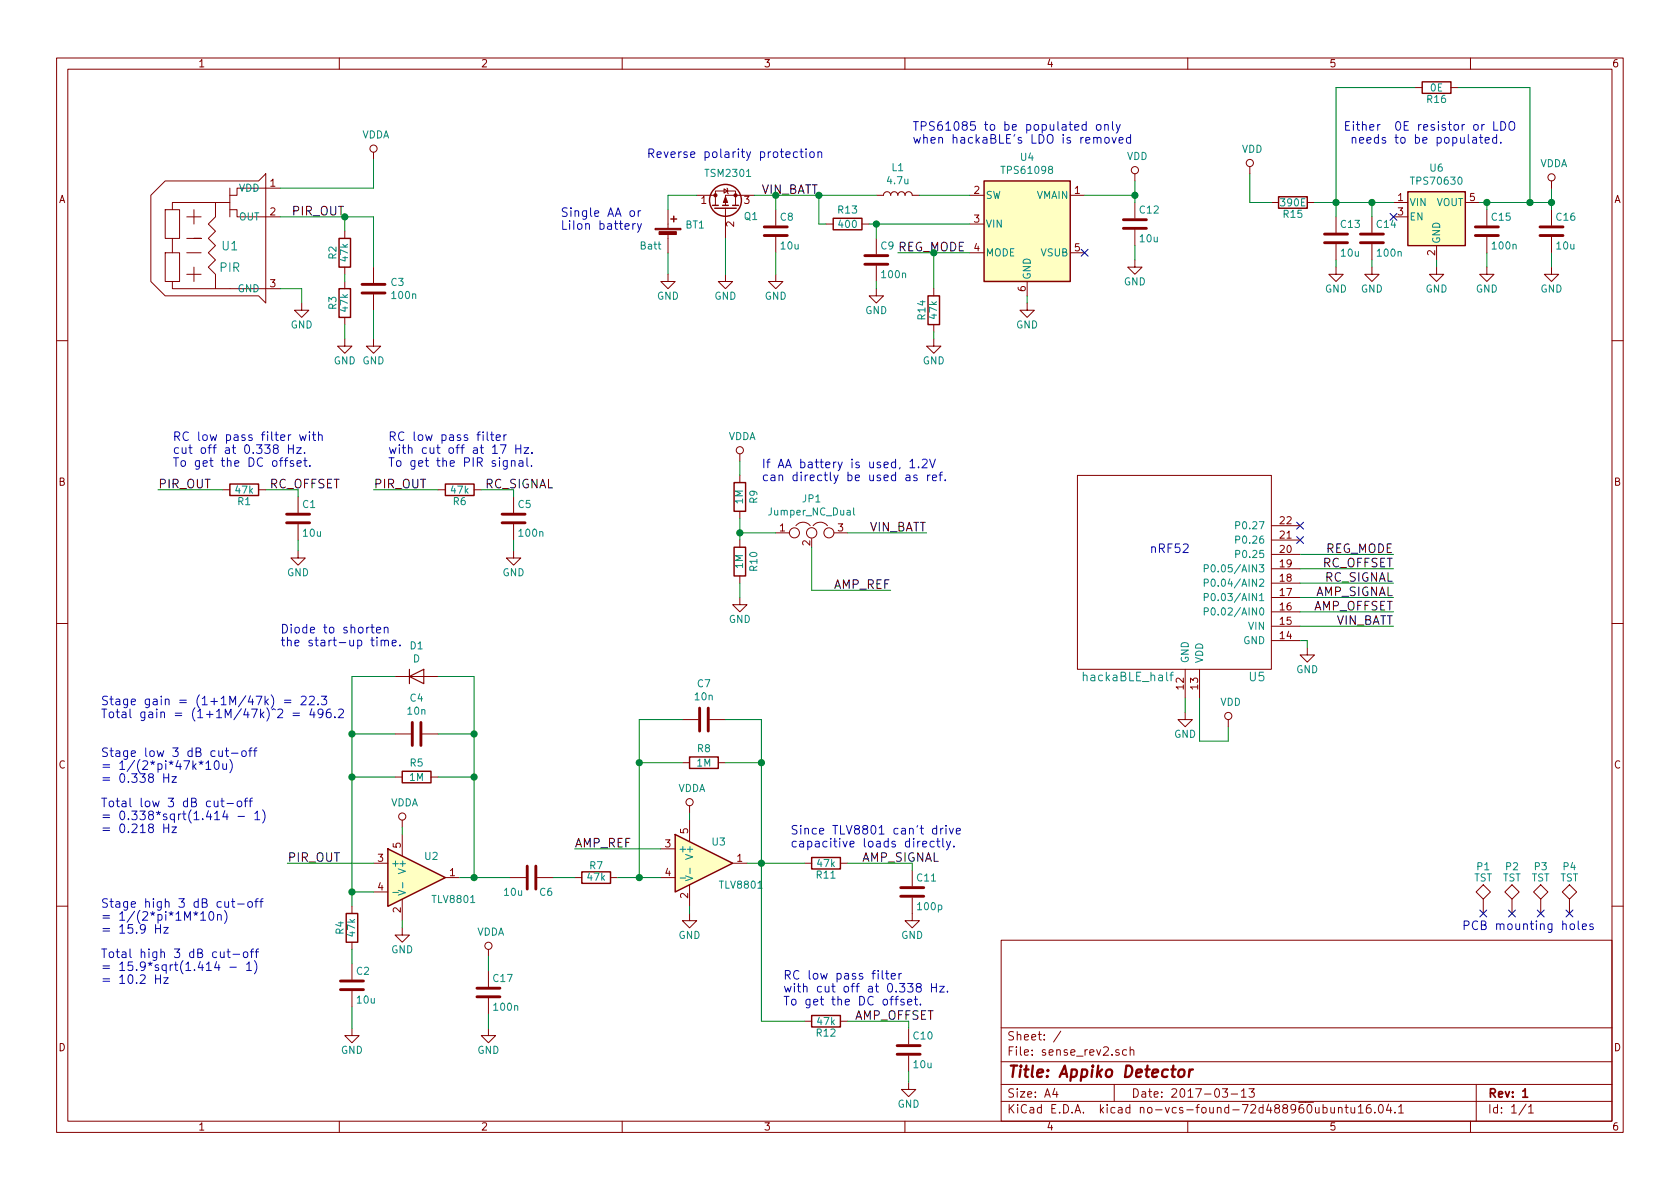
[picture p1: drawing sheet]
EESchema Schematic File Version 3
LIBS:power
LIBS:device
LIBS:linear
LIBS:regul
LIBS:adc-dac
LIBS:memory
LIBS:xilinx
LIBS:microcontrollers
LIBS:dsp
LIBS:microchip
LIBS:analog_switches
LIBS:motorola
LIBS:texas
LIBS:intel
LIBS:audio
LIBS:interface
LIBS:digital-audio
LIBS:philips
LIBS:cypress
LIBS:siliconi
LIBS:opto
LIBS:atmel
LIBS:contrib
LIBS:hackable
LIBS:pir_sensor
LIBS:tps61098
LIBS:sense_rev2-cache
EELAYER 26 0
EELAYER END
$Descr A4 11693 8268
encoding utf-8
Sheet 1 1
Title "Appiko Detector"
Date "2017-03-13"
Rev "1"
Comp ""
Comment1 ""
Comment2 ""
Comment3 ""
Comment4 ""
$EndDescr
$Comp
L GND #PWR010
U 1 1
P 4650 1900
F 0 "#PWR010" H 4650 1650 50  0001 C CNN
F 1 "GND" H 4650 1750 50  0000 C CNN
F 2 "" H 4650 1900 60  0000 C CNN
F 3 "" H 4650 1900 60  0000 C CNN
	1    4650 1900
	1    0    0    -1  
$EndComp
$Comp
L PIR U1
U 1 1
P 1500 1650
F 0 "U1" H 1600 1600 60  0000 C CNN
F 1 "PIR" H 1600 1450 60  0000 C CNN
F 2 "detect_trigger:PIR_TO5" H 1850 1650 60  0001 C CNN
F 3 "http://www.micropik.com/PDF/D203B-e.pdf http://www.perkinelmer.com/PDFs/Downloads/DTS_LHi968_PYD1398.pdf" H 1850 1650 60  0001 C CNN
F 4 "D203B LHi968" H 1500 1650 60  0001 C CNN "Part Number"
	1    1500 1650
	1    0    0    -1  
$EndComp
$Comp
L GND #PWR02
U 1 1
P 2100 2100
F 0 "#PWR02" H 2100 1850 50  0001 C CNN
F 1 "GND" H 2100 1950 50  0000 C CNN
F 2 "" H 2100 2100 60  0000 C CNN
F 3 "" H 2100 2100 60  0000 C CNN
	1    2100 2100
	1    0    0    -1  
$EndComp
$Comp
L R R15
U 1 1
P 9000 1400
F 0 "R15" V 9080 1400 50  0000 C CNN
F 1 "390E" V 9000 1400 50  0000 C CNN
F 2 "Capacitors_SMD:C_0805" V 8930 1400 30  0001 C CNN
F 3 "" H 9000 1400 30  0000 C CNN
	1    9000 1400
	0    1    1    0   
$EndComp
$Comp
L R R6
U 1 1
P 3200 3400
F 0 "R6" V 3280 3400 50  0000 C CNN
F 1 "47k" V 3200 3400 50  0000 C CNN
F 2 "Capacitors_SMD:C_0805" V 3130 3400 30  0001 C CNN
F 3 "" H 3200 3400 30  0000 C CNN
	1    3200 3400
	0    1    1    0   
$EndComp
$Comp
L C C5
U 1 1
P 3575 3600
F 0 "C5" H 3600 3700 50  0000 L CNN
F 1 "100n" H 3600 3500 50  0000 L CNN
F 2 "Capacitors_SMD:C_0805" H 3613 3450 30  0001 C CNN
F 3 "" H 3575 3600 60  0000 C CNN
	1    3575 3600
	1    0    0    -1  
$EndComp
$Comp
L GND #PWR09
U 1 1
P 3575 3825
F 0 "#PWR09" H 3575 3575 50  0001 C CNN
F 1 "GND" H 3575 3675 50  0000 C CNN
F 2 "" H 3575 3825 60  0000 C CNN
F 3 "" H 3575 3825 60  0000 C CNN
	1    3575 3825
	1    0    0    -1  
$EndComp
$Comp
L R R1
U 1 1
P 1700 3400
F 0 "R1" V 1780 3400 50  0000 C CNN
F 1 "47k" V 1700 3400 50  0000 C CNN
F 2 "Capacitors_SMD:C_0805" V 1630 3400 30  0001 C CNN
F 3 "" H 1700 3400 30  0000 C CNN
	1    1700 3400
	0    1    1    0   
$EndComp
$Comp
L C C1
U 1 1
P 2075 3600
F 0 "C1" H 2100 3700 50  0000 L CNN
F 1 "10u" H 2100 3500 50  0000 L CNN
F 2 "Capacitors_SMD:C_0805" H 2113 3450 30  0001 C CNN
F 3 "" H 2075 3600 60  0000 C CNN
F 4 ">10V" H 2075 3600 60  0001 C CNN "Rating"
	1    2075 3600
	1    0    0    -1  
$EndComp
$Comp
L GND #PWR01
U 1 1
P 2075 3825
F 0 "#PWR01" H 2075 3575 50  0001 C CNN
F 1 "GND" H 2075 3675 50  0000 C CNN
F 2 "" H 2075 3825 60  0000 C CNN
F 3 "" H 2075 3825 60  0000 C CNN
	1    2075 3825
	1    0    0    -1  
$EndComp
Text Label 3375 3400 0    60   ~ 0
RC_SIGNAL
Text Label 1875 3400 0    60   ~ 0
RC_OFFSET
$Comp
L C C8
U 1 1
P 5400 1600
F 0 "C8" H 5425 1700 50  0000 L CNN
F 1 "10u" H 5425 1500 50  0000 L CNN
F 2 "Capacitors_SMD:C_0805" H 5438 1450 30  0001 C CNN
F 3 "" H 5400 1600 60  0000 C CNN
F 4 ">10V" H 5400 1600 60  0001 C CNN "Rating"
	1    5400 1600
	1    0    0    -1  
$EndComp
$Comp
L Q_PMOS_DGS Q1
U 1 1
P 5050 1450
F 0 "Q1" V 5000 1325 50  0000 R CNN
F 1 "TSM2301" V 5300 1600 50  0000 R CNN
F 2 "TO_SOT_Packages_SMD:SOT-23" H 5250 1550 29  0001 C CNN
F 3 "http://www.farnell.com/datasheets/2044652.pdf" H 5050 1450 60  0001 C CNN
F 4 "TSM2301CX" V 5050 1450 60  0001 C CNN "Part Number"
	1    5050 1450
	0    -1   -1   0   
$EndComp
$Comp
L GND #PWR013
U 1 1
P 5050 1900
F 0 "#PWR013" H 5050 1650 50  0001 C CNN
F 1 "GND" H 5050 1750 50  0000 C CNN
F 2 "" H 5050 1900 60  0000 C CNN
F 3 "" H 5050 1900 60  0000 C CNN
	1    5050 1900
	1    0    0    -1  
$EndComp
$Comp
L R R2
U 1 1
P 2400 1750
F 0 "R2" V 2480 1750 50  0000 C CNN
F 1 "47k" V 2400 1750 50  0000 C CNN
F 2 "Capacitors_SMD:C_0805" V 2330 1750 30  0001 C CNN
F 3 "" H 2400 1750 30  0000 C CNN
	1    2400 1750
	-1   0    0    1   
$EndComp
$Comp
L GND #PWR03
U 1 1
P 2400 2350
F 0 "#PWR03" H 2400 2100 50  0001 C CNN
F 1 "GND" H 2400 2200 50  0000 C CNN
F 2 "" H 2400 2350 60  0000 C CNN
F 3 "" H 2400 2350 60  0000 C CNN
	1    2400 2350
	1    0    0    -1  
$EndComp
$Comp
L R R3
U 1 1
P 2400 2100
F 0 "R3" V 2480 2100 50  0000 C CNN
F 1 "47k" V 2400 2100 50  0000 C CNN
F 2 "Capacitors_SMD:C_0805" V 2330 2100 30  0001 C CNN
F 3 "" H 2400 2100 30  0000 C CNN
	1    2400 2100
	-1   0    0    1   
$EndComp
$Comp
L TST P1
U 1 1
P 10325 6350
F 0 "P1" H 10325 6650 50  0000 C BNN
F 1 "TST" H 10325 6600 50  0000 C CNN
F 2 "Mounting_Holes:MountingHole_2.2mm_M2_DIN965" H 10325 6350 60  0001 C CNN
F 3 "" H 10325 6350 60  0000 C CNN
	1    10325 6350
	1    0    0    -1  
$EndComp
$Comp
L TST P2
U 1 1
P 10525 6350
F 0 "P2" H 10525 6650 50  0000 C BNN
F 1 "TST" H 10525 6600 50  0000 C CNN
F 2 "Mounting_Holes:MountingHole_2.2mm_M2_DIN965" H 10525 6350 60  0001 C CNN
F 3 "" H 10525 6350 60  0000 C CNN
	1    10525 6350
	1    0    0    -1  
$EndComp
$Comp
L TST P3
U 1 1
P 10725 6350
F 0 "P3" H 10725 6650 50  0000 C BNN
F 1 "TST" H 10725 6600 50  0000 C CNN
F 2 "Mounting_Holes:MountingHole_2.2mm_M2_DIN965" H 10725 6350 60  0001 C CNN
F 3 "" H 10725 6350 60  0000 C CNN
	1    10725 6350
	1    0    0    -1  
$EndComp
$Comp
L TST P4
U 1 1
P 10925 6350
F 0 "P4" H 10925 6650 50  0000 C BNN
F 1 "TST" H 10925 6600 50  0000 C CNN
F 2 "Mounting_Holes:MountingHole_2.2mm_M2_DIN965" H 10925 6350 60  0001 C CNN
F 3 "" H 10925 6350 60  0000 C CNN
	1    10925 6350
	1    0    0    -1  
$EndComp
Text Notes 10175 6475 0    60   ~ 0
PCB mounting holes
NoConn ~ 10325 6350
NoConn ~ 10525 6350
NoConn ~ 10725 6350
NoConn ~ 10925 6350
$Comp
L Battery_Cell BT1
U 1 1
P 4650 1650
F 0 "BT1" H 4768 1746 50  0000 L CNN
F 1 "Batt" H 4450 1600 50  0000 L CNN
F 2 "Pin_Headers:Pin_Header_Straight_1x02_Pitch2.54mm" V 4650 1710 50  0001 C CNN
F 3 "" V 4650 1710 50  0001 C CNN
	1    4650 1650
	1    0    0    -1  
$EndComp
$Comp
L GND #PWR016
U 1 1
P 5400 1900
F 0 "#PWR016" H 5400 1650 50  0001 C CNN
F 1 "GND" H 5400 1750 50  0000 C CNN
F 2 "" H 5400 1900 60  0000 C CNN
F 3 "" H 5400 1900 60  0000 C CNN
	1    5400 1900
	1    0    0    -1  
$EndComp
Text Label 5300 1350 0    60   ~ 0
VIN_BATT
Text Label 9700 4350 2    60   ~ 0
VIN_BATT
$Comp
L GND #PWR027
U 1 1
P 9100 4500
F 0 "#PWR027" H 9100 4250 50  0001 C CNN
F 1 "GND" H 9100 4350 50  0000 C CNN
F 2 "" H 9100 4500 60  0000 C CNN
F 3 "" H 9100 4500 60  0000 C CNN
	1    9100 4500
	1    0    0    -1  
$EndComp
$Comp
L GND #PWR024
U 1 1
P 8250 4950
F 0 "#PWR024" H 8250 4700 50  0001 C CNN
F 1 "GND" H 8250 4800 50  0000 C CNN
F 2 "" H 8250 4950 60  0000 C CNN
F 3 "" H 8250 4950 60  0000 C CNN
	1    8250 4950
	1    0    0    -1  
$EndComp
$Comp
L VDD #PWR025
U 1 1
P 8550 5050
F 0 "#PWR025" H 8550 4900 50  0001 C CNN
F 1 "VDD" H 8567 5223 50  0000 C CNN
F 2 "" H 8550 5050 50  0001 C CNN
F 3 "" H 8550 5050 50  0001 C CNN
	1    8550 5050
	1    0    0    -1  
$EndComp
Text Label 2400 1500 2    60   ~ 0
PIR_OUT
Text Label 2600 3400 0    60   ~ 0
PIR_OUT
Text Label 1100 3400 0    60   ~ 0
PIR_OUT
Text Label 9700 3950 2    60   ~ 0
RC_OFFSET
Text Label 9700 4050 2    60   ~ 0
RC_SIGNAL
$Comp
L TS881xLx U2
U 1 1
P 2900 6100
F 0 "U2" H 2950 6250 50  0000 L CNN
F 1 "TLV8801" H 3000 5950 50  0000 L CNN
F 2 "TO_SOT_Packages_SMD:SOT-23-5" H 2800 5900 50  0001 L CNN
F 3 "" H 2900 6300 50  0001 C CNN
	1    2900 6100
	1    0    0    -1  
$EndComp
Text Label 2000 6000 0    60   ~ 0
PIR_OUT
$Comp
L R R4
U 1 1
P 2450 6450
F 0 "R4" V 2530 6450 50  0000 C CNN
F 1 "47k" V 2450 6450 50  0000 C CNN
F 2 "Capacitors_SMD:C_0805" V 2380 6450 30  0001 C CNN
F 3 "" H 2450 6450 30  0000 C CNN
	1    2450 6450
	-1   0    0    1   
$EndComp
$Comp
L C C2
U 1 1
P 2450 6850
F 0 "C2" H 2475 6950 50  0000 L CNN
F 1 "10u" H 2475 6750 50  0000 L CNN
F 2 "Capacitors_SMD:C_0805" H 2488 6700 30  0001 C CNN
F 3 "" H 2450 6850 60  0000 C CNN
F 4 ">10V" H 2450 6850 60  0001 C CNN "Rating"
	1    2450 6850
	1    0    0    -1  
$EndComp
Text Notes 4500 1100 0    60   ~ 0
Reverse polarity protection
Text Notes 2700 3250 0    60   ~ 0
RC low pass filter \nwith cut off at 17 Hz.\nTo get the PIR signal.
Text Notes 1200 3250 0    60   ~ 0
RC low pass filter with\ncut off at 0.338 Hz.\nTo get the DC offset.
$Comp
L GND #PWR04
U 1 1
P 2450 7150
F 0 "#PWR04" H 2450 6900 50  0001 C CNN
F 1 "GND" H 2450 7000 50  0000 C CNN
F 2 "" H 2450 7150 60  0000 C CNN
F 3 "" H 2450 7150 60  0000 C CNN
	1    2450 7150
	1    0    0    -1  
$EndComp
$Comp
L C C3
U 1 1
P 2600 2000
F 0 "C3" H 2715 2046 50  0000 L CNN
F 1 "100n" H 2715 1955 50  0000 L CNN
F 2 "Capacitors_SMD:C_0805" H 2638 1850 50  0001 C CNN
F 3 "" H 2600 2000 50  0001 C CNN
	1    2600 2000
	1    0    0    -1  
$EndComp
$Comp
L GND #PWR06
U 1 1
P 2600 2350
F 0 "#PWR06" H 2600 2100 50  0001 C CNN
F 1 "GND" H 2600 2200 50  0000 C CNN
F 2 "" H 2600 2350 60  0000 C CNN
F 3 "" H 2600 2350 60  0000 C CNN
	1    2600 2350
	1    0    0    -1  
$EndComp
$Comp
L R R5
U 1 1
P 2900 5400
F 0 "R5" V 2800 5400 50  0000 C CNN
F 1 "1M" V 2900 5400 50  0000 C CNN
F 2 "Capacitors_SMD:C_0805" V 2830 5400 50  0001 C CNN
F 3 "" H 2900 5400 50  0001 C CNN
	1    2900 5400
	0    1    1    0   
$EndComp
$Comp
L GND #PWR08
U 1 1
P 2800 6450
F 0 "#PWR08" H 2800 6200 50  0001 C CNN
F 1 "GND" H 2800 6300 50  0000 C CNN
F 2 "" H 2800 6450 60  0000 C CNN
F 3 "" H 2800 6450 60  0000 C CNN
	1    2800 6450
	1    0    0    -1  
$EndComp
$Comp
L C C4
U 1 1
P 2900 5100
F 0 "C4" V 2648 5100 50  0000 C CNN
F 1 "10n" V 2739 5100 50  0000 C CNN
F 2 "Capacitors_SMD:C_0805" H 2938 4950 50  0001 C CNN
F 3 "" H 2900 5100 50  0001 C CNN
	1    2900 5100
	0    1    1    0   
$EndComp
$Comp
L TS881xLx U3
U 1 1
P 4900 6000
F 0 "U3" H 4950 6150 50  0000 L CNN
F 1 "TLV8801" H 5000 5850 50  0000 L CNN
F 2 "TO_SOT_Packages_SMD:SOT-23-5" H 4800 5800 50  0001 L CNN
F 3 "" H 4900 6200 50  0001 C CNN
	1    4900 6000
	1    0    0    -1  
$EndComp
Text Label 4000 5900 0    60   ~ 0
AMP_REF
$Comp
L R R7
U 1 1
P 4150 6100
F 0 "R7" V 4230 6100 50  0000 C CNN
F 1 "47k" V 4150 6100 50  0000 C CNN
F 2 "Capacitors_SMD:C_0805" V 4080 6100 30  0001 C CNN
F 3 "" H 4150 6100 30  0000 C CNN
	1    4150 6100
	0    -1   -1   0   
$EndComp
$Comp
L C C6
U 1 1
P 3700 6100
F 0 "C6" V 3800 6150 50  0000 L CNN
F 1 "10u" V 3800 5900 50  0000 L CNN
F 2 "Capacitors_SMD:C_0805" H 3738 5950 30  0001 C CNN
F 3 "" H 3700 6100 60  0000 C CNN
F 4 ">10V" H 3700 6100 60  0001 C CNN "Rating"
	1    3700 6100
	0    1    1    0   
$EndComp
$Comp
L R R8
U 1 1
P 4900 5300
F 0 "R8" V 4800 5300 50  0000 C CNN
F 1 "1M" V 4900 5300 50  0000 C CNN
F 2 "Capacitors_SMD:C_0805" V 4830 5300 50  0001 C CNN
F 3 "" H 4900 5300 50  0001 C CNN
	1    4900 5300
	0    1    1    0   
$EndComp
$Comp
L GND #PWR012
U 1 1
P 4800 6350
F 0 "#PWR012" H 4800 6100 50  0001 C CNN
F 1 "GND" H 4800 6200 50  0000 C CNN
F 2 "" H 4800 6350 60  0000 C CNN
F 3 "" H 4800 6350 60  0000 C CNN
	1    4800 6350
	1    0    0    -1  
$EndComp
$Comp
L C C7
U 1 1
P 4900 5000
F 0 "C7" V 4648 5000 50  0000 C CNN
F 1 "10n" V 4739 5000 50  0000 C CNN
F 2 "Capacitors_SMD:C_0805" H 4938 4850 50  0001 C CNN
F 3 "" H 4900 5000 50  0001 C CNN
	1    4900 5000
	0    1    1    0   
$EndComp
$Comp
L R R12
U 1 1
P 5750 7100
F 0 "R12" V 5830 7100 50  0000 C CNN
F 1 "47k" V 5750 7100 50  0000 C CNN
F 2 "Capacitors_SMD:C_0805" V 5680 7100 30  0001 C CNN
F 3 "" H 5750 7100 30  0000 C CNN
	1    5750 7100
	0    1    1    0   
$EndComp
$Comp
L C C10
U 1 1
P 6325 7300
F 0 "C10" H 6350 7400 50  0000 L CNN
F 1 "10u" H 6350 7200 50  0000 L CNN
F 2 "Capacitors_SMD:C_0805" H 6363 7150 30  0001 C CNN
F 3 "" H 6325 7300 60  0000 C CNN
F 4 ">10V" H 6325 7300 60  0001 C CNN "Rating"
	1    6325 7300
	1    0    0    -1  
$EndComp
$Comp
L GND #PWR018
U 1 1
P 6325 7525
F 0 "#PWR018" H 6325 7275 50  0001 C CNN
F 1 "GND" H 6325 7375 50  0000 C CNN
F 2 "" H 6325 7525 60  0000 C CNN
F 3 "" H 6325 7525 60  0000 C CNN
	1    6325 7525
	1    0    0    -1  
$EndComp
Text Label 5950 7100 0    60   ~ 0
AMP_OFFSET
Text Notes 5450 7000 0    60   ~ 0
RC low pass filter \nwith cut off at 0.338 Hz.\nTo get the DC offset.
$Comp
L R R11
U 1 1
P 5750 6000
F 0 "R11" V 5830 6000 50  0000 C CNN
F 1 "47k" V 5750 6000 50  0000 C CNN
F 2 "Capacitors_SMD:C_0805" V 5680 6000 30  0001 C CNN
F 3 "" H 5750 6000 30  0000 C CNN
	1    5750 6000
	0    1    1    0   
$EndComp
$Comp
L C C11
U 1 1
P 6350 6200
F 0 "C11" H 6375 6300 50  0000 L CNN
F 1 "100p" H 6375 6100 50  0000 L CNN
F 2 "Capacitors_SMD:C_0805" H 6388 6050 30  0001 C CNN
F 3 "" H 6350 6200 60  0000 C CNN
F 4 ">10V" H 6350 6200 60  0001 C CNN "Rating"
	1    6350 6200
	1    0    0    -1  
$EndComp
$Comp
L GND #PWR019
U 1 1
P 6350 6350
F 0 "#PWR019" H 6350 6100 50  0001 C CNN
F 1 "GND" H 6350 6200 50  0000 C CNN
F 2 "" H 6350 6350 60  0000 C CNN
F 3 "" H 6350 6350 60  0000 C CNN
	1    6350 6350
	1    0    0    -1  
$EndComp
Text Label 6000 6000 0    60   ~ 0
AMP_SIGNAL
Text Notes 5500 5900 0    60   ~ 0
Since TLV8801 can't drive\ncapacitive loads directly.
$Comp
L D D1
U 1 1
P 2900 4700
F 0 "D1" H 2900 4916 50  0000 C CNN
F 1 "D" H 2900 4825 50  0000 C CNN
F 2 "Diodes_SMD:D_1206" H 2900 4700 50  0001 C CNN
F 3 "" H 2900 4700 50  0001 C CNN
	1    2900 4700
	1    0    0    -1  
$EndComp
$Comp
L VDDA #PWR05
U 1 1
P 2600 1100
F 0 "#PWR05" H 2600 950 50  0001 C CNN
F 1 "VDDA" H 2617 1273 50  0000 C CNN
F 2 "" H 2600 1100 50  0001 C CNN
F 3 "" H 2600 1100 50  0001 C CNN
	1    2600 1100
	1    0    0    -1  
$EndComp
Text Notes 1950 4500 0    60   ~ 0
Diode to shorten \nthe start-up time.
Text Notes 700  5000 0    60   ~ 0
Stage gain = (1+1M/47k) = 22.3\nTotal gain = (1+1M/47k)^2 = 496.2
Text Notes 700  5450 0    60   ~ 0
Stage low 3 dB cut-off  \n= 1/(2*pi*47k*10u)\n= 0.338 Hz
Text Notes 700  5800 0    60   ~ 0
Total low 3 dB cut-off  \n= 0.338*sqrt(1.414 - 1)\n= 0.218 Hz
Text Notes 700  6500 0    60   ~ 0
Stage high 3 dB cut-off  \n= 1/(2*pi*1M*10n)\n= 15.9 Hz
Text Notes 700  6850 0    60   ~ 0
Total high 3 dB cut-off  \n= 15.9*sqrt(1.414 - 1)\n= 10.2 Hz
$Comp
L VDDA #PWR07
U 1 1
P 2800 5750
F 0 "#PWR07" H 2800 5600 50  0001 C CNN
F 1 "VDDA" H 2817 5923 50  0000 C CNN
F 2 "" H 2800 5750 50  0001 C CNN
F 3 "" H 2800 5750 50  0001 C CNN
	1    2800 5750
	1    0    0    -1  
$EndComp
$Comp
L VDDA #PWR011
U 1 1
P 4800 5650
F 0 "#PWR011" H 4800 5500 50  0001 C CNN
F 1 "VDDA" H 4817 5823 50  0000 C CNN
F 2 "" H 4800 5650 50  0001 C CNN
F 3 "" H 4800 5650 50  0001 C CNN
	1    4800 5650
	1    0    0    -1  
$EndComp
$Comp
L VDDA #PWR014
U 1 1
P 5150 3200
F 0 "#PWR014" H 5150 3050 50  0001 C CNN
F 1 "VDDA" H 5167 3373 50  0000 C CNN
F 2 "" H 5150 3200 50  0001 C CNN
F 3 "" H 5150 3200 50  0001 C CNN
	1    5150 3200
	1    0    0    -1  
$EndComp
$Comp
L R R9
U 1 1
P 5150 3450
F 0 "R9" V 5050 3450 50  0000 C CNN
F 1 "1M" V 5150 3450 50  0000 C CNN
F 2 "Capacitors_SMD:C_0805" V 5080 3450 50  0001 C CNN
F 3 "" H 5150 3450 50  0001 C CNN
	1    5150 3450
	-1   0    0    1   
$EndComp
$Comp
L R R10
U 1 1
P 5150 3900
F 0 "R10" V 5050 3900 50  0000 C CNN
F 1 "1M" V 5150 3900 50  0000 C CNN
F 2 "Capacitors_SMD:C_0805" V 5080 3900 50  0001 C CNN
F 3 "" H 5150 3900 50  0001 C CNN
	1    5150 3900
	-1   0    0    1   
$EndComp
$Comp
L GND #PWR015
U 1 1
P 5150 4150
F 0 "#PWR015" H 5150 3900 50  0001 C CNN
F 1 "GND" H 5150 4000 50  0000 C CNN
F 2 "" H 5150 4150 60  0000 C CNN
F 3 "" H 5150 4150 60  0000 C CNN
	1    5150 4150
	1    0    0    -1  
$EndComp
$Comp
L Jumper_NC_Dual JP1
U 1 1
P 5650 3700
F 0 "JP1" H 5650 3939 50  0000 C CNN
F 1 "Jumper_NC_Dual" H 5650 3848 50  0000 C CNN
F 2 "Pin_Headers:Pin_Header_Straight_1x03_Pitch1.00mm_SMD_Pin1Left" H 5650 3700 50  0001 C CNN
F 3 "" H 5650 3700 50  0001 C CNN
	1    5650 3700
	1    0    0    -1  
$EndComp
Text Label 6450 3700 2    60   ~ 0
VIN_BATT
Text Label 6200 4100 2    60   ~ 0
AMP_REF
Text Notes 8000 3850 0    60   ~ 0
nRF52
Text Label 9700 4150 2    60   ~ 0
AMP_SIGNAL
Text Label 9700 4250 2    60   ~ 0
AMP_OFFSET
$Comp
L TPS61098 U4
U 1 1
P 7150 1550
F 0 "U4" H 7150 2017 50  0000 C CNN
F 1 "TPS61098" H 7150 1926 50  0000 C CNN
F 2 "Housings_SON:WSON6_1.5x1.5mm_Pitch0.5mm" H 7150 1975 50  0001 C CIN
F 3 "" H 7100 1650 50  0001 C CNN
	1    7150 1550
	1    0    0    -1  
$EndComp
$Comp
L L L1
U 1 1
P 6250 1350
F 0 "L1" V 6440 1350 50  0000 C CNN
F 1 "4.7u" V 6349 1350 50  0000 C CNN
F 2 "Capacitors_SMD:C_0805" H 6250 1350 50  0001 C CNN
F 3 "" H 6250 1350 50  0001 C CNN
	1    6250 1350
	0    -1   -1   0   
$EndComp
$Comp
L R R13
U 1 1
P 5900 1550
F 0 "R13" V 5800 1550 50  0000 C CNN
F 1 "400" V 5900 1550 50  0000 C CNN
F 2 "Capacitors_SMD:C_0805" V 5830 1550 50  0001 C CNN
F 3 "" H 5900 1550 50  0001 C CNN
	1    5900 1550
	0    1    1    0   
$EndComp
$Comp
L C C9
U 1 1
P 6100 1800
F 0 "C9" H 6125 1900 50  0000 L CNN
F 1 "100n" H 6125 1700 50  0000 L CNN
F 2 "Capacitors_SMD:C_0805" H 6138 1650 30  0001 C CNN
F 3 "" H 6100 1800 60  0000 C CNN
F 4 ">10V" H 6100 1800 60  0001 C CNN "Rating"
	1    6100 1800
	1    0    0    -1  
$EndComp
$Comp
L GND #PWR017
U 1 1
P 6100 2000
F 0 "#PWR017" H 6100 1750 50  0001 C CNN
F 1 "GND" H 6100 1850 50  0000 C CNN
F 2 "" H 6100 2000 60  0000 C CNN
F 3 "" H 6100 2000 60  0000 C CNN
	1    6100 2000
	1    0    0    -1  
$EndComp
Text Label 6250 1750 0    60   ~ 0
REG_MODE
NoConn ~ 7550 1750
$Comp
L C C16
U 1 1
P 10800 1600
F 0 "C16" H 10825 1700 50  0000 L CNN
F 1 "10u" H 10825 1500 50  0000 L CNN
F 2 "Capacitors_SMD:C_0805" H 10838 1450 30  0001 C CNN
F 3 "" H 10800 1600 60  0000 C CNN
F 4 ">10V" H 10800 1600 60  0001 C CNN "Rating"
	1    10800 1600
	1    0    0    -1  
$EndComp
$Comp
L GND #PWR033
U 1 1
P 10800 1850
F 0 "#PWR033" H 10800 1600 50  0001 C CNN
F 1 "GND" H 10800 1700 50  0000 C CNN
F 2 "" H 10800 1850 60  0000 C CNN
F 3 "" H 10800 1850 60  0000 C CNN
	1    10800 1850
	1    0    0    -1  
$EndComp
$Comp
L TPS76330 U6
U 1 1
P 10000 1500
F 0 "U6" H 10000 1842 50  0000 C CNN
F 1 "TPS70630" H 10000 1751 50  0000 C CNN
F 2 "TO_SOT_Packages_SMD:SOT-23-5" H 10000 1825 50  0001 C CIN
F 3 "" H 10000 1500 50  0001 C CNN
	1    10000 1500
	1    0    0    -1  
$EndComp
Text Notes 6350 1000 0    60   ~ 0
TPS61085 to be populated only\nwhen hackaBLE's LDO is removed
$Comp
L GND #PWR021
U 1 1
P 7150 2100
F 0 "#PWR021" H 7150 1850 50  0001 C CNN
F 1 "GND" H 7150 1950 50  0000 C CNN
F 2 "" H 7150 2100 60  0000 C CNN
F 3 "" H 7150 2100 60  0000 C CNN
	1    7150 2100
	1    0    0    -1  
$EndComp
$Comp
L C C13
U 1 1
P 9300 1650
F 0 "C13" H 9325 1750 50  0000 L CNN
F 1 "10u" H 9325 1550 50  0000 L CNN
F 2 "Capacitors_SMD:C_0805" H 9338 1500 30  0001 C CNN
F 3 "" H 9300 1650 60  0000 C CNN
F 4 ">10V" H 9300 1650 60  0001 C CNN "Rating"
	1    9300 1650
	1    0    0    -1  
$EndComp
$Comp
L GND #PWR028
U 1 1
P 9300 1850
F 0 "#PWR028" H 9300 1600 50  0001 C CNN
F 1 "GND" H 9300 1700 50  0000 C CNN
F 2 "" H 9300 1850 60  0000 C CNN
F 3 "" H 9300 1850 60  0000 C CNN
	1    9300 1850
	1    0    0    -1  
$EndComp
Wire Wire Line
	3575 3400 3575 3450
Wire Wire Line
	3575 3750 3575 3825
Wire Wire Line
	2075 3400 2075 3450
Wire Wire Line
	2075 3750 2075 3825
Wire Wire Line
	3350 3400 3575 3400
Wire Wire Line
	1850 3400 2075 3400
Wire Wire Line
	4650 1350 4650 1450
Wire Wire Line
	4650 1750 4650 1900
Wire Wire Line
	5400 1750 5400 1900
Wire Wire Line
	5050 1900 5050 1650
Wire Wire Line
	4850 1350 4650 1350
Wire Wire Line
	5250 1350 6100 1350
Wire Wire Line
	5400 1350 5400 1450
Wire Wire Line
	9050 4350 9700 4350
Wire Wire Line
	9050 4450 9100 4450
Wire Wire Line
	9100 4450 9100 4500
Wire Wire Line
	8250 4850 8250 4950
Wire Wire Line
	8350 5150 8550 5150
Wire Wire Line
	8550 5150 8550 5050
Wire Wire Line
	1950 1500 2600 1500
Wire Wire Line
	2100 2000 1950 2000
Wire Wire Line
	2100 2000 2100 2100
Wire Wire Line
	2400 2250 2400 2350
Wire Wire Line
	2400 1900 2400 1950
Wire Wire Line
	2400 1500 2400 1600
Wire Wire Line
	2600 3400 3050 3400
Wire Wire Line
	1100 3400 1550 3400
Wire Wire Line
	9050 3950 9700 3950
Wire Wire Line
	9050 4050 9700 4050
Wire Wire Line
	2000 6000 2600 6000
Wire Wire Line
	2450 6200 2600 6200
Wire Wire Line
	2450 4700 2450 6300
Wire Wire Line
	2450 6600 2450 6700
Wire Wire Line
	2450 7000 2450 7150
Wire Wire Line
	2600 1500 2600 1850
Connection ~ 2400 1500
Wire Wire Line
	2600 2150 2600 2350
Wire Wire Line
	2450 5400 2750 5400
Connection ~ 2450 6200
Wire Wire Line
	3300 5400 3050 5400
Wire Wire Line
	3300 4700 3300 6100
Wire Wire Line
	3200 6100 3550 6100
Wire Wire Line
	2800 5750 2800 5800
Wire Wire Line
	2800 6400 2800 6450
Wire Wire Line
	2450 5100 2750 5100
Connection ~ 2450 5400
Wire Wire Line
	3050 5100 3300 5100
Connection ~ 3300 5400
Wire Wire Line
	4000 5900 4600 5900
Wire Wire Line
	4300 6100 4600 6100
Wire Wire Line
	4450 5300 4750 5300
Wire Wire Line
	5050 5300 5300 5300
Wire Wire Line
	5300 5000 5300 7100
Wire Wire Line
	5200 6000 5600 6000
Wire Wire Line
	4800 5650 4800 5700
Wire Wire Line
	4800 6300 4800 6350
Wire Wire Line
	4450 5000 4750 5000
Connection ~ 4450 5300
Wire Wire Line
	5050 5000 5300 5000
Connection ~ 5300 5300
Wire Wire Line
	4450 5000 4450 6100
Connection ~ 4450 6100
Wire Wire Line
	3850 6100 4000 6100
Connection ~ 3300 6100
Wire Wire Line
	6325 7100 6325 7150
Wire Wire Line
	6325 7450 6325 7525
Wire Wire Line
	5900 7100 6325 7100
Wire Wire Line
	5300 7100 5600 7100
Connection ~ 5300 6000
Wire Wire Line
	5900 6000 6350 6000
Wire Wire Line
	6350 6000 6350 6050
Wire Wire Line
	2750 4700 2450 4700
Connection ~ 2450 5100
Wire Wire Line
	3050 4700 3300 4700
Connection ~ 3300 5100
Wire Wire Line
	2600 1100 2600 1300
Wire Wire Line
	2600 1300 1950 1300
Wire Wire Line
	5150 3600 5150 3750
Wire Wire Line
	5150 4050 5150 4150
Wire Wire Line
	5150 3700 5400 3700
Connection ~ 5150 3700
Wire Wire Line
	5150 3200 5150 3300
Wire Wire Line
	5900 3700 6450 3700
Wire Wire Line
	5650 3800 5650 4100
Wire Wire Line
	5650 4100 6200 4100
Wire Wire Line
	9050 4150 9700 4150
Wire Wire Line
	9050 4250 9700 4250
Wire Wire Line
	6400 1350 6750 1350
Wire Wire Line
	5750 1550 5700 1550
Wire Wire Line
	5700 1550 5700 1350
Connection ~ 5400 1350
Connection ~ 5700 1350
Wire Wire Line
	6050 1550 6750 1550
Wire Wire Line
	6100 1550 6100 1650
Connection ~ 6100 1550
Wire Wire Line
	6100 1950 6100 2000
Wire Wire Line
	6250 1750 6750 1750
Wire Wire Line
	10300 1400 10800 1400
Wire Wire Line
	10800 1300 10800 1450
Connection ~ 10800 1400
Wire Wire Line
	10800 1750 10800 1850
Wire Wire Line
	9150 1400 9700 1400
Wire Wire Line
	7150 2050 7150 2100
Wire Wire Line
	9300 1800 9300 1850
NoConn ~ 9700 1500
$Comp
L GND #PWR030
U 1 1
P 10000 1850
F 0 "#PWR030" H 10000 1600 50  0001 C CNN
F 1 "GND" H 10000 1700 50  0000 C CNN
F 2 "" H 10000 1850 60  0000 C CNN
F 3 "" H 10000 1850 60  0000 C CNN
	1    10000 1850
	1    0    0    -1  
$EndComp
Wire Wire Line
	10000 1800 10000 1850
Wire Wire Line
	9300 600  9300 1500
Connection ~ 9300 1400
Wire Wire Line
	8700 1400 8850 1400
Wire Wire Line
	8700 1400 8700 1200
$Comp
L VDD #PWR022
U 1 1
P 7900 1250
F 0 "#PWR022" H 7900 1100 50  0001 C CNN
F 1 "VDD" H 7917 1423 50  0000 C CNN
F 2 "" H 7900 1250 50  0001 C CNN
F 3 "" H 7900 1250 50  0001 C CNN
	1    7900 1250
	1    0    0    -1  
$EndComp
$Comp
L C C12
U 1 1
P 7900 1550
F 0 "C12" H 7925 1650 50  0000 L CNN
F 1 "10u" H 7925 1450 50  0000 L CNN
F 2 "Capacitors_SMD:C_0805" H 7938 1400 30  0001 C CNN
F 3 "" H 7900 1550 60  0000 C CNN
F 4 ">10V" H 7900 1550 60  0001 C CNN "Rating"
	1    7900 1550
	1    0    0    -1  
$EndComp
$Comp
L GND #PWR023
U 1 1
P 7900 1800
F 0 "#PWR023" H 7900 1550 50  0001 C CNN
F 1 "GND" H 7900 1650 50  0000 C CNN
F 2 "" H 7900 1800 60  0000 C CNN
F 3 "" H 7900 1800 60  0000 C CNN
	1    7900 1800
	1    0    0    -1  
$EndComp
Wire Wire Line
	7550 1350 7900 1350
Wire Wire Line
	7900 1250 7900 1400
Connection ~ 7900 1350
Wire Wire Line
	7900 1700 7900 1800
$Comp
L VDD #PWR026
U 1 1
P 8700 1200
F 0 "#PWR026" H 8700 1050 50  0001 C CNN
F 1 "VDD" H 8717 1373 50  0000 C CNN
F 2 "" H 8700 1200 50  0001 C CNN
F 3 "" H 8700 1200 50  0001 C CNN
	1    8700 1200
	1    0    0    -1  
$EndComp
$Comp
L R R16
U 1 1
P 10000 600
F 0 "R16" V 10080 600 50  0000 C CNN
F 1 "0E" V 10000 600 50  0000 C CNN
F 2 "Capacitors_SMD:C_0201" V 9930 600 30  0001 C CNN
F 3 "" H 10000 600 30  0000 C CNN
	1    10000 600 
	0    1    1    0   
$EndComp
$Comp
L VDDA #PWR032
U 1 1
P 10800 1300
F 0 "#PWR032" H 10800 1150 50  0001 C CNN
F 1 "VDDA" H 10817 1473 50  0000 C CNN
F 2 "" H 10800 1300 50  0001 C CNN
F 3 "" H 10800 1300 50  0001 C CNN
	1    10800 1300
	1    0    0    -1  
$EndComp
Wire Wire Line
	9300 600  9850 600 
Wire Wire Line
	10150 600  10650 600 
Wire Wire Line
	10650 600  10650 1400
Connection ~ 10650 1400
Text Notes 9350 1000 0    60   ~ 0
Either  0E resistor or LDO\n needs to be populated.
$Comp
L C C15
U 1 1
P 10350 1600
F 0 "C15" H 10375 1700 50  0000 L CNN
F 1 "100n" H 10375 1500 50  0000 L CNN
F 2 "Capacitors_SMD:C_0805" H 10388 1450 30  0001 C CNN
F 3 "" H 10350 1600 60  0000 C CNN
F 4 ">10V" H 10350 1600 60  0001 C CNN "Rating"
	1    10350 1600
	1    0    0    -1  
$EndComp
Wire Wire Line
	10350 1450 10350 1400
Connection ~ 10350 1400
$Comp
L GND #PWR031
U 1 1
P 10350 1850
F 0 "#PWR031" H 10350 1600 50  0001 C CNN
F 1 "GND" H 10350 1700 50  0000 C CNN
F 2 "" H 10350 1850 60  0000 C CNN
F 3 "" H 10350 1850 60  0000 C CNN
	1    10350 1850
	1    0    0    -1  
$EndComp
Wire Wire Line
	10350 1750 10350 1850
Wire Wire Line
	6500 1750 6500 2000
Connection ~ 6500 1750
$Comp
L R R14
U 1 1
P 6500 2150
F 0 "R14" V 6580 2150 50  0000 C CNN
F 1 "47k" V 6500 2150 50  0000 C CNN
F 2 "Capacitors_SMD:C_0805" V 6430 2150 30  0001 C CNN
F 3 "" H 6500 2150 30  0000 C CNN
	1    6500 2150
	-1   0    0    1   
$EndComp
$Comp
L GND #PWR020
U 1 1
P 6500 2350
F 0 "#PWR020" H 6500 2100 50  0001 C CNN
F 1 "GND" H 6500 2200 50  0000 C CNN
F 2 "" H 6500 2350 60  0000 C CNN
F 3 "" H 6500 2350 60  0000 C CNN
	1    6500 2350
	1    0    0    -1  
$EndComp
Wire Wire Line
	6500 2300 6500 2350
Text Notes 3900 1600 0    60   ~ 0
Single AA or\nLiIon battery
Wire Wire Line
	9050 3850 9700 3850
Text Label 9700 3850 2    60   ~ 0
REG_MODE
Text Notes 5300 3350 0    60   ~ 0
If AA battery is used, 1.2V\ncan directly be used as ref.
$Comp
L C C14
U 1 1
P 9550 1650
F 0 "C14" H 9575 1750 50  0000 L CNN
F 1 "100n" H 9575 1550 50  0000 L CNN
F 2 "Capacitors_SMD:C_0805" H 9588 1500 30  0001 C CNN
F 3 "" H 9550 1650 60  0000 C CNN
F 4 ">10V" H 9550 1650 60  0001 C CNN "Rating"
	1    9550 1650
	1    0    0    -1  
$EndComp
Wire Wire Line
	9550 1400 9550 1500
Connection ~ 9550 1400
$Comp
L GND #PWR029
U 1 1
P 9550 1850
F 0 "#PWR029" H 9550 1600 50  0001 C CNN
F 1 "GND" H 9550 1700 50  0000 C CNN
F 2 "" H 9550 1850 60  0000 C CNN
F 3 "" H 9550 1850 60  0000 C CNN
	1    9550 1850
	1    0    0    -1  
$EndComp
Wire Wire Line
	9550 1800 9550 1850
Wire Wire Line
	8350 4850 8350 5150
NoConn ~ 9050 3750
NoConn ~ 9050 3650
$Comp
L C C17
U 1 1
P 3400 6900
F 0 "C17" H 3425 7000 50  0000 L CNN
F 1 "100n" H 3425 6800 50  0000 L CNN
F 2 "Capacitors_SMD:C_0805" H 3438 6750 30  0001 C CNN
F 3 "" H 3400 6900 60  0000 C CNN
F 4 ">10V" H 3400 6900 60  0001 C CNN "Rating"
	1    3400 6900
	1    0    0    -1  
$EndComp
$Comp
L VDDA #PWR034
U 1 1
P 3400 6650
F 0 "#PWR034" H 3400 6500 50  0001 C CNN
F 1 "VDDA" H 3417 6823 50  0000 C CNN
F 2 "" H 3400 6650 50  0001 C CNN
F 3 "" H 3400 6650 50  0001 C CNN
	1    3400 6650
	1    0    0    -1  
$EndComp
$Comp
L GND #PWR035
U 1 1
P 3400 7150
F 0 "#PWR035" H 3400 6900 50  0001 C CNN
F 1 "GND" H 3400 7000 50  0000 C CNN
F 2 "" H 3400 7150 60  0000 C CNN
F 3 "" H 3400 7150 60  0000 C CNN
	1    3400 7150
	1    0    0    -1  
$EndComp
Wire Wire Line
	3400 7050 3400 7150
Wire Wire Line
	3400 6650 3400 6750
$Comp
L hackaBLE_half U5
U 1 1
P 8200 4000
F 0 "U5" H 8750 3300 60  0000 C CNN
F 1 "hackaBLE_half" H 7850 3300 60  0000 C CNN
F 2 "detect_trigger:hackable_footprint_half" H 7700 4050 60  0001 C CNN
F 3 "" H 7700 4050 60  0001 C CNN
	1    8200 4000
	1    0    0    -1  
$EndComp
$EndSCHEMATC
